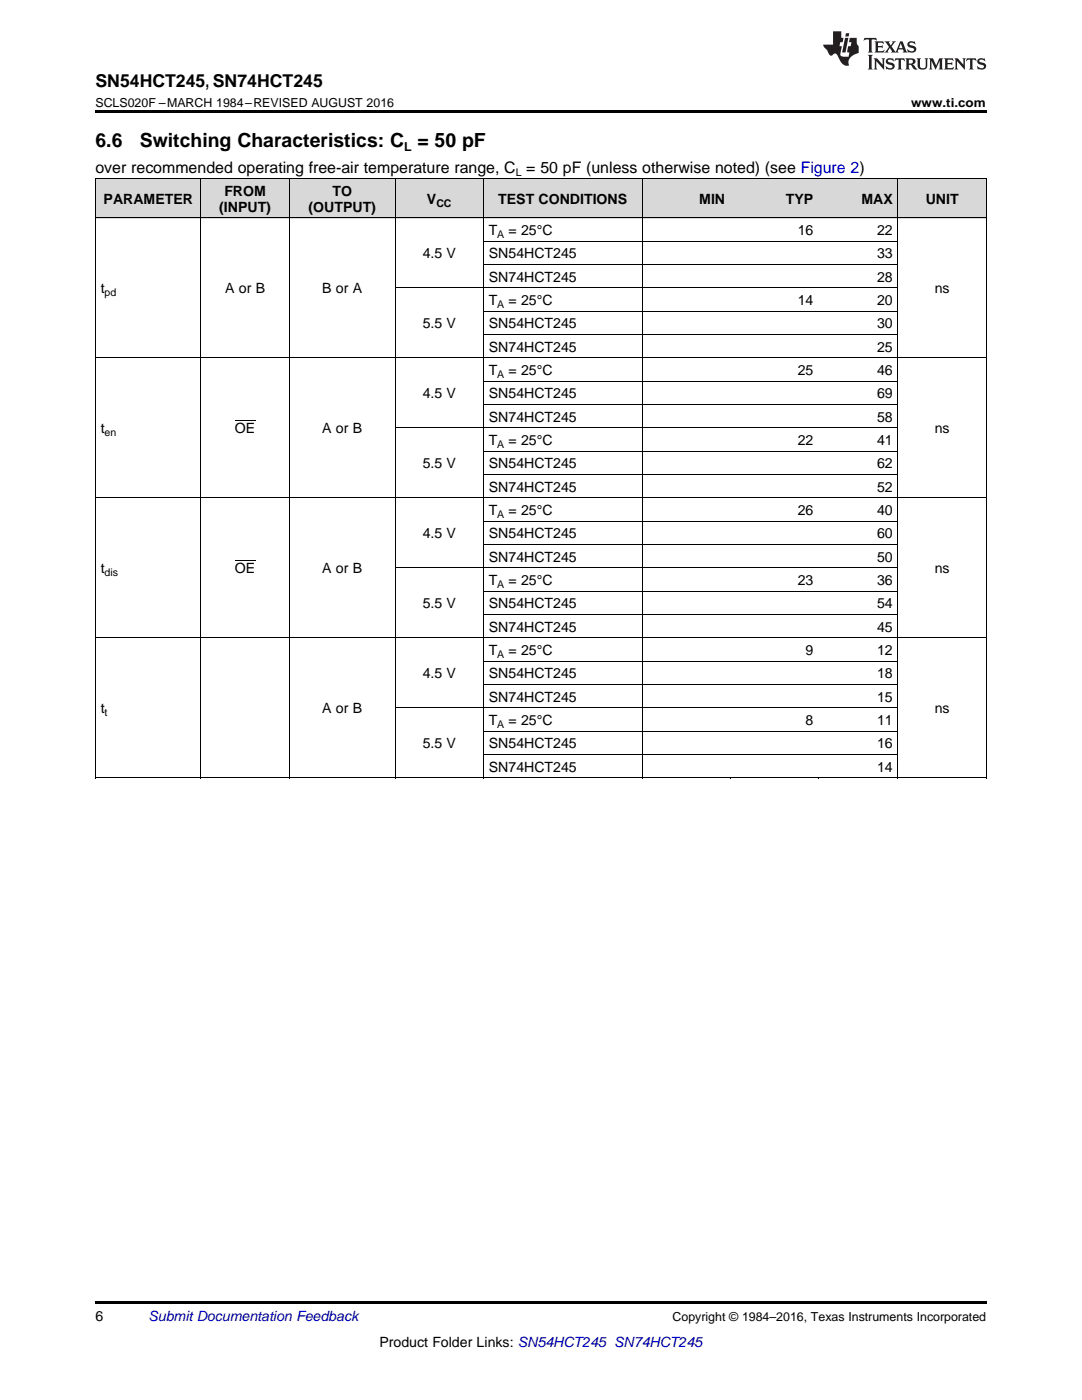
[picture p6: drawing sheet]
<svg xmlns="http://www.w3.org/2000/svg" width="216mm" height="279mm" viewBox="0 0 216 279" stroke-linecap="round" stroke-linejoin="round" font-family="sans-serif">
<g fill="#d8d8d8">
<path d="M19 35.7h21.1v7.8h-21.1z"/>
<path d="M40.1 35.7h17.6v7.8h-17.6z"/>
<path d="M57.7 35.7h21.2v7.8h-21.2z"/>
<path d="M78.9 35.7h17.6v7.8h-17.6z"/>
<path d="M96.5 35.7h31.7v7.8h-31.7z"/>
<path d="M128.2 35.7h17.6v7.8h-17.6z"/>
<path d="M145.8 35.7h17.6v7.8h-17.6z"/>
<path d="M163.4 35.7h15.8v7.8h-15.8z"/>
<path d="M179.2 35.7h17.6v7.8h-17.6z"/>
</g>
<path d="M19 22h177.8v.5h-177.8zM19 155.3h.2zM57.6 155.3h.1zM78.8 155.3h.1zM96.4 155.3h.1zM128.1 155.3h.1zM145.7 155.3h.1zM163.3 155.3h.1zM179.1 155.3h.1zM196.7 155.3h.1zM19 259.7h177.8v.5h-177.8z" fill="#000"/>
<g fill="none" stroke="#000" stroke-width=".2">
<path d="M19 35.6h177.8M19.1 35.7v119.6M40.1 35.7v119.6M57.7 35.7v119.6M78.8 35.7v119.6M96.4 35.7v119.6M128.1 35.7v119.6M179.2 35.7v119.6M196.8 35.7v119.6M19 43.5h177.8M78.9 57.4h100.3M96.5 52.8h82.7"/>
<path d="M96.5 48.1h82.7M19 71.4h177.8M96.5 76.1h82.7M96.5 66.8h82.7M96.5 62.1h82.7M19 99.4h177.8M78.9 85.4h100.3M96.5 94.7h82.7M96.5 90h82.7M96.5 80.7h82.7M78.9 113.3h100.3M96.5 118h82.7"/>
<path d="M96.5 108.7h82.7M96.5 104h82.7M19 127.3h177.8M96.5 136.6h82.7M96.5 132h82.7M96.5 122.6h82.7M19 155.2h177.8M78.9 141.3h100.3M96.5 150.6h82.7M96.5 145.9h82.7"/>
</g>
<g fill="#231f20">
<path d="M172.5 7.6l-.1 .5 .4-.2h.6v.1v2.1l-.2 .4h.9l-.2-.4v-2.1l.1-.1h.5l.5 .2-.2-.5zM174.5 8.3l.2 .3v1.5l-.2 .4h1.8l.2-.6a1.04 1.04 0 0 1-1.3 .2v-.7h.6l.3 .2v-.6l-.3 .2h-.6v-.6l.8-.1 .4 .3-.2-.5zM176.5 8.3l.9 1.1-.9 1.1h.8l-.2-.2 .4-.7 .5 .7-.2 .2h1.5l-.2-.2 .2-.4h.9l.1 .4-.2 .2h1l-.3-.3-.7-1.9h-.5l-.9 2-.8-1 .9-1h-.8l.1 .3-.4 .5-.3-.6 .1-.2zM179.7 8.6l.4 1h-.7zM181.3 8.4a.63 .63 0 0 0-.2 .7 .63 .63 0 0 0 .6 .4l.6 .2 .1 .2a.75 .75 0 0 1-.7 .4 .75 .75 0 0 1-.6-.5l.1 .7 .1-.1a1.11 1.11 0 0 0 1.5-.6 1.13 1.13 0 0 0-1.2-.8l-.1-.4a1.04 1.04 0 0 1 1.2 .2l-.2-.5-.2 .1-.4-.2zM173.2 10.9l.2 .4v2.2l-.2 .4h1l-.3-.4v-2.2l.3-.4zM174.3 11.6l.3 .4v1.5l-.3 .4h.8l-.2-.4v-1.3l1.5 1.7v-1.9l.2-.4h-.7l.2 .4v.9l-1.1-1.3zM177 11.8a.62 .62 0 0 0-.2 .7 .62 .62 0 0 0 .6 .4l.6 .1 .1 .3a.76 .76 0 0 1-.7 .3 .76 .76 0 0 1-.7-.4l.2 .7 .1-.1a1.11 1.11 0 0 0 1.5-.6 1.13 1.13 0 0 0-1.2-.8l-.1-.4a1.04 1.04 0 0 1 1.2 .2l-.2-.6-.2 .1-.5-.1zM178.7 11.6l-.2 .6a.61 .61 0 0 1 .8-.3v1.6l-.2 .4h.9l-.2-.4v-1.6a.63 .63 0 0 1 .7 .3l-.1-.6zM180.6 11.6l.3 .4v1.5l-.3 .4h1l-.2-.2-.1-.8 .6 .2a.76 .76 0 0 0 1.2 .7l-1-1a.58 .58 0 0 0 .6-.5 .58 .58 0 0 0-.5-.6zM181.4 11.9h.1a.45 .45 0 0 1 .5 .1 .45 .45 0 0 1 .1 .5l-.8 .2zM182.9 11.6l.2 .2a2.17 2.17 0 0 0 .3 1.9 .99 .99 0 0 0 1.6-.6v-1.1l.2-.4h-.7l.2 .2a1.92 1.92 0 0 1-.2 1.8 .6 .6 0 0 1-.9-.5v-1.1l.2-.4zM185.4 11.6l.2 .4v1.5l-.2 .4h.7l-.2-.4v-1.4l.8 1.8 .8-1.8v1.4l-.2 .4h.9l-.2-.4v-1.5l.2-.4h-.8l-.6 1.5-.6-1.5zM188.4 11.6l.2 .4v1.5l-.2 .4h1.8l.1-.6a1.04 1.04 0 0 1-1.2 .1v-.6h.5l.4 .2v-.6l-.4 .2h-.5v-.7h.8l.3 .3-.1-.6zM190.5 11.6l.2 .4v1.5l-.2 .4h.7l-.2-.4v-1.3l1.5 1.7v-1.9l.2-.4h-.7l.2 .4v.9l-1.1-1.3zM192.9 11.6l-.1 .6a.61 .61 0 0 1 .7-.3l.1 1.6-.3 .4h1l-.3-.4 .1-1.6a.63 .63 0 0 1 .7 .3l-.1-.6zM195.2 11.8a.62 .62 0 0 0-.2 .7 .62 .62 0 0 0 .6 .4l.6 .1 .1 .3a.76 .76 0 0 1-.7 .3 .76 .76 0 0 1-.6-.4l.1 .7 .1-.1a1.11 1.11 0 0 0 1.6-.6 1.13 1.13 0 0 0-1.3-.8l-.1-.4a1.04 1.04 0 0 1 1.2 .2l-.1-.6-.2 .1-.5-.1z"/>
<path d="M166.2 6.3v2.6h-1.9v.4l.8 .9a.91 .91 0 0 0 1 .8 .56 .56 0 0 1 .5-.3 .56 .56 0 0 1 .5 .3l.4 .8a1.53 1.53 0 0 0 1.9 1.2 1.54 1.54 0 0 1 1-2.1l.9-.3v-1.4a1.52 1.52 0 0 1-.4-1.6h-1.3l-.2 .8h.5l-.2 .8h-.5l-.1 1v.2l.4 .1-.2 .8a1.93 1.93 0 0 1-1.6-.3l.3-1.8h-.5l.2-.8h.4l.2-.8h-.4v-1.3zM168.6 7.6l-.6 2.9h.7l.6-2.9zM168.8 6.6l-.1 .7h.6l.2-.7z"/>
</g>
<path d="M46.9 84h4M46.9 112h4" fill="none" stroke="#000" stroke-width=".2"/>
<g font-size="3.9">
<text x="19" y="29.3">6.6</text>
<text x="27.9" y="29.3">Switching Characteristics: C = 50 pF</text>
</g>
<text font-size="3.5" x="19" y="17.3">SN54HCT245, SN74HCT245</text>
<text font-size="3.2" x="19" y="34.4">over recommended operating free-air temperature range, C = 50 pF (unless otherwise noted) (see Figure 2)</text>
<g font-size="2.8">
<text x="20.7" y="40.7">PARAMETER</text>
<text x="44.8" y="39.1">FROM</text>
<text x="66.3" y="39.1">TO</text>
<text x="85.2" y="40.7">V</text>
<text x="99.4" y="40.7">TEST CONDITIONS</text>
<text x="139.5" y="40.7">MIN</text>
<text x="156.8" y="40.7">TYP</text>
<text x="171.9" y="40.7">MAX</text>
<text x="184.7" y="40.7">UNIT</text>
<text x="43.7" y="42.3">(INPUT)</text>
<text x="61.6" y="42.3">(OUTPUT)</text>
<text x="97.5" y="46.9">T</text>
<text x="101.5" y="46.9">= 25°C</text>
<text x="159.2" y="46.9">16</text>
<text x="175" y="46.9">22</text>
<text x="84.3" y="51.6">4.5 V</text>
<text x="97.5" y="51.6">SN54HCT245</text>
<text x="175" y="51.6">33</text>
<text x="20.1" y="58.6">t</text>
<text x="44.9" y="58.6">A or B</text>
<text x="64.3" y="58.6">B or A</text>
<text x="97.5" y="56.2">SN74HCT245</text>
<text x="175" y="56.2">28</text>
<text x="186.5" y="58.6">ns</text>
<text x="84.3" y="65.5">5.5 V</text>
<text x="97.5" y="60.9">T</text>
<text x="97.5" y="65.5">SN54HCT245</text>
<text x="101.5" y="60.9">= 25°C</text>
<text x="159.2" y="60.9">14</text>
<text x="175" y="60.9">20</text>
<text x="175" y="65.5">30</text>
<text x="97.5" y="70.2">SN74HCT245</text>
<text x="175" y="70.2">25</text>
<text x="97.5" y="74.9">T</text>
<text x="101.5" y="74.9">= 25°C</text>
<text x="159.2" y="74.9">25</text>
<text x="175" y="74.9">46</text>
<text x="84.3" y="79.5">4.5 V</text>
<text x="97.5" y="79.5">SN54HCT245</text>
<text x="175" y="79.5">69</text>
<text x="20.1" y="86.5">t</text>
<text x="46.9" y="86.5">OE</text>
<text x="64.3" y="86.5">A or B</text>
<text x="97.5" y="84.2">SN74HCT245</text>
<text x="97.5" y="88.8">T</text>
<text x="101.5" y="88.8">= 25°C</text>
<text x="159.2" y="88.8">22</text>
<text x="175" y="84.2">58</text>
<text x="175" y="88.8">41</text>
<text x="186.5" y="86.5">ns</text>
<text x="84.3" y="93.5">5.5 V</text>
<text x="97.5" y="93.5">SN54HCT245</text>
<text x="175" y="93.5">62</text>
<text x="97.5" y="98.1">SN74HCT245</text>
<text x="175" y="98.1">52</text>
<text x="84.3" y="107.5">4.5 V</text>
<text x="97.5" y="102.8">T</text>
<text x="97.5" y="107.5">SN54HCT245</text>
<text x="101.5" y="102.8">= 25°C</text>
<text x="159.2" y="102.8">26</text>
<text x="175" y="102.8">40</text>
<text x="175" y="107.5">60</text>
<text x="97.5" y="112.1">SN74HCT245</text>
<text x="175" y="112.1">50</text>
<text x="20.1" y="114.4">t</text>
<text x="46.9" y="114.4">OE</text>
<text x="64.3" y="114.4">A or B</text>
<text x="97.5" y="116.8">T</text>
<text x="101.5" y="116.8">= 25°C</text>
<text x="159.2" y="116.8">23</text>
<text x="175" y="116.8">36</text>
<text x="186.5" y="114.4">ns</text>
<text x="84.3" y="121.4">5.5 V</text>
<text x="97.5" y="121.4">SN54HCT245</text>
<text x="175" y="121.4">54</text>
<text x="97.5" y="126.1">SN74HCT245</text>
<text x="97.5" y="130.7">T</text>
<text x="101.5" y="130.7">= 25°C</text>
<text x="160.7" y="130.7">9</text>
<text x="175" y="126.1">45</text>
<text x="175" y="130.7">12</text>
<text x="84.3" y="135.4">4.5 V</text>
<text x="97.5" y="135.4">SN54HCT245</text>
<text x="175" y="135.4">18</text>
<text x="20.1" y="142.4">t</text>
<text x="64.3" y="142.4">A or B</text>
<text x="97.5" y="140.1">SN74HCT245</text>
<text x="175" y="140.1">15</text>
<text x="186.5" y="142.4">ns</text>
<text x="84.3" y="149.4">5.5 V</text>
<text x="97.5" y="144.7">T</text>
<text x="97.5" y="149.4">SN54HCT245</text>
<text x="101.5" y="144.7">= 25°C</text>
<text x="160.7" y="144.7">8</text>
<text x="175" y="144.7">11</text>
<text x="175" y="149.4">16</text>
<text x="97.5" y="154">SN74HCT245</text>
<text x="175" y="154">14</text>
<text x="19" y="263.6">6</text>
<text x="75.7" y="268.9">Product Folder Links: SN54HCT245 SN74HCT245</text>
</g>
<text font-size="2.8" fill="#0000c8" x="29.6" y="263.6">Submit Documentation Feedback</text>
<g font-size="2.5">
<text x="19" y="21.4">SCLS020F –MARCH 1984–REVISED AUGUST 2016</text>
<text x="181.8" y="21.4">www.ti.com</text>
<text x="80.6" y="30.1">L</text>
<text x="134.2" y="263.6">Copyright © 1984–2016, Texas Instruments Incorporated</text>
</g>
<g font-size="2.1">
<text x="102.9" y="35.1">L</text>
<text x="87.1" y="41.2">CC</text>
<text x="99.2" y="47.5">A</text>
<text x="20.9" y="59.1">pd</text>
<text x="99.2" y="61.5">A</text>
<text x="99.2" y="75.4">A</text>
<text x="20.9" y="87.1">en</text>
<text x="99.2" y="89.4">A</text>
<text x="99.2" y="103.4">A</text>
<text x="20.9" y="115">dis</text>
<text x="99.2" y="117.3">A</text>
<text x="99.2" y="131.3">A</text>
<text x="20.9" y="142.9">t</text>
<text x="99.2" y="145.3">A</text>
</g>
</svg>
